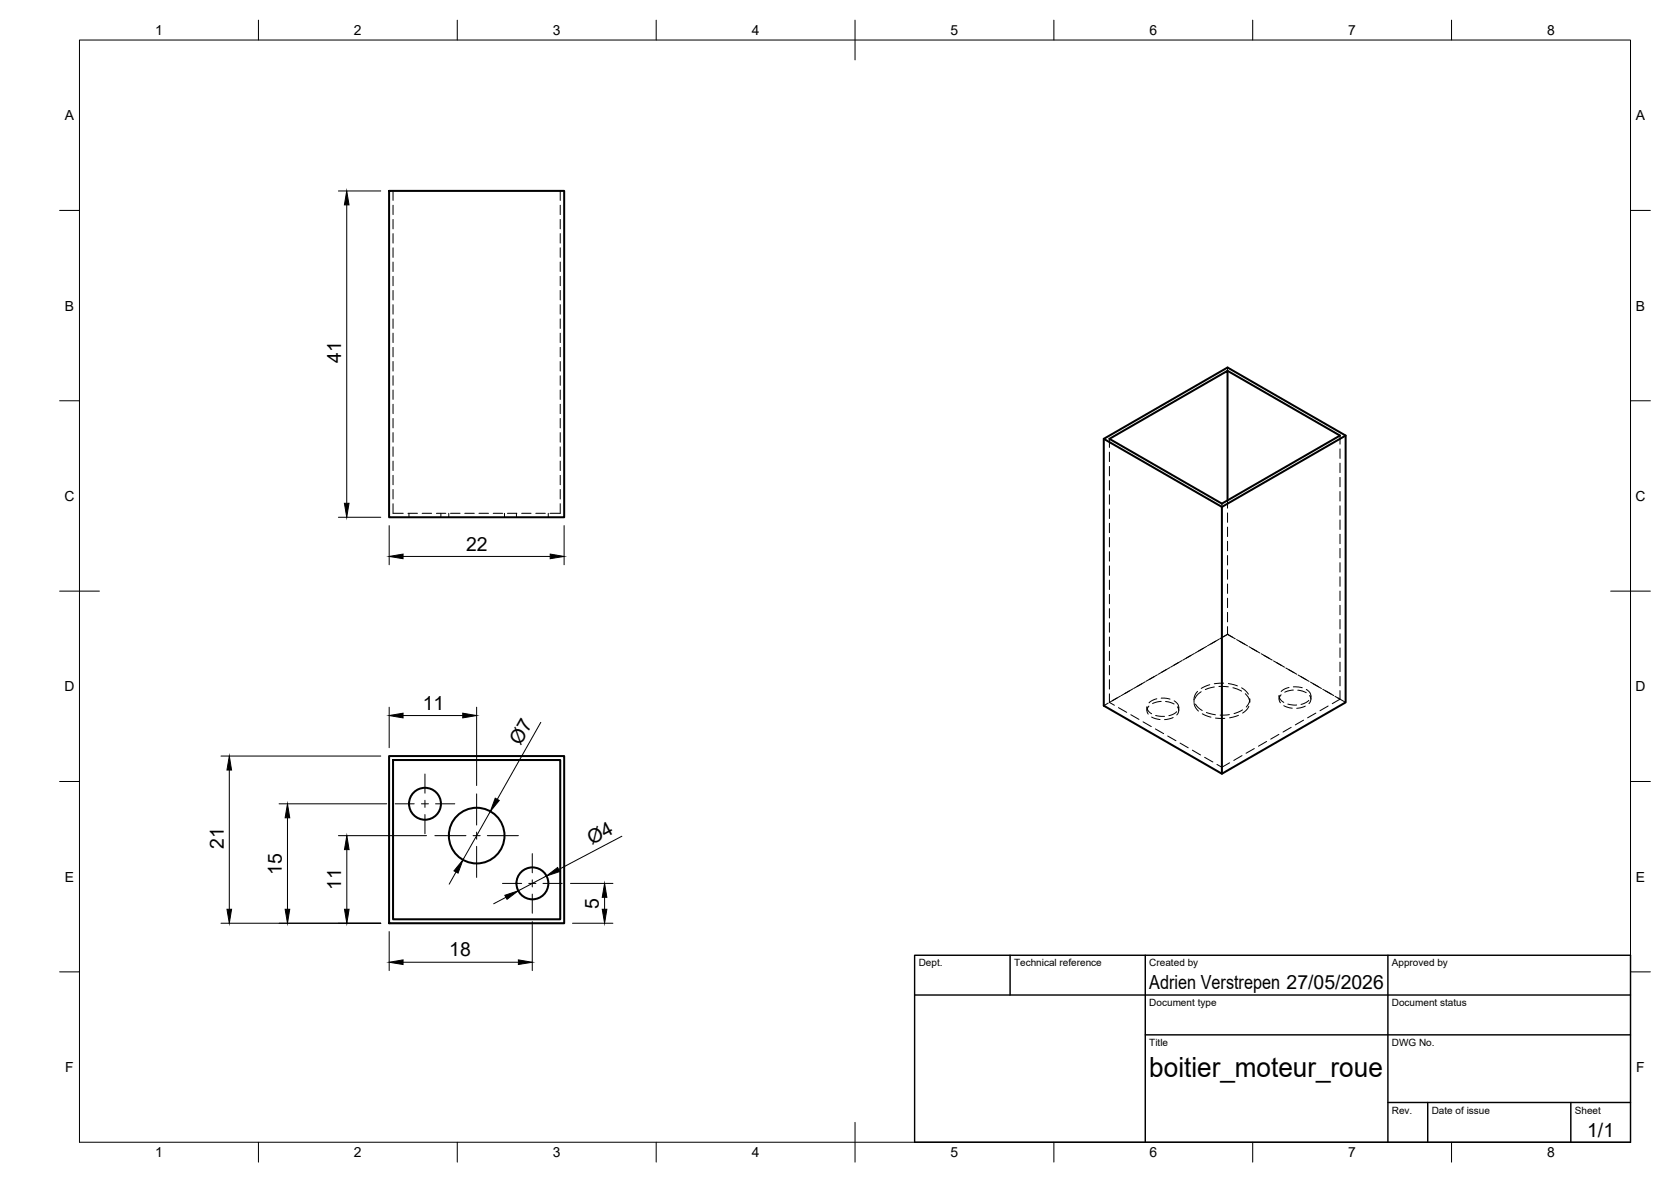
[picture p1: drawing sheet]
<svg xmlns="http://www.w3.org/2000/svg" width="420mm" height="297mm" viewBox="0 0 420 297" stroke-linecap="round" stroke-linejoin="round" font-family="sans-serif">
<!-- layer: Hidden -->
<g fill="none" stroke="#000" stroke-width=".25">
<path d="M98.8 48v2.4M98.8 51.6v2.3M98.8 55.1v2.4M98.8 58.7v2.4M140.9 48v2.4M140.9 51.6v2.3M140.9 55.1v2.4M140.9 58.7v2.4M98.8 62.3v2.4M98.8 65.9v2.3M98.8 69.4v2.4M98.8 73v2.4"/>
<path d="M98.8 76.6v2.4M140.9 62.3v2.4M140.9 65.9v2.3M140.9 69.4v2.4M140.9 73v2.4M140.9 76.6v2.4M98.8 80.1v2.4M98.8 83.7v2.4M98.8 87.3v2.4M98.8 90.9v2.3M98.8 94.4v2.4M98.8 98v2.4"/>
<path d="M140.9 80.1v2.4M140.9 83.7v2.4M140.9 87.3v2.4M140.9 90.9v2.3M140.9 94.4v2.4M140.9 98v2.4M308.7 92.4v.8M98.8 101.6v2.4M98.8 105.2v2.3M98.8 108.7v2.4M98.8 112.3v2.4M98.8 115.9v2.3"/>
<path d="M98.8 119.5v2.3M140.9 101.6v2.4M140.9 105.2v2.3M140.9 108.7v2.4M140.9 112.3v2.4M140.9 115.9v2.3M140.9 119.5v2.3M279 110.3v2.1M279 113.6v2.4M279 117.2v2.4M336.9 109.5v2.1M336.9 112.8v2.4"/>
<path d="M336.9 116.4v2.4M336.9 120v2.3M98.8 126.6v2.4h2.6M98.8 123v2.4M102.6 129h2.4M102.8 129v1M106.2 129h2.3M109.7 129h2.4M110.8 129v1M112.8 129v1M113.3 129h2.4M116.9 129h2.4"/>
<path d="M120.4 129h2.4M124 129h2.4M126.9 129v1M127.6 129h2.4M129.9 129v1M131.2 129h2.3M134.7 129h2.4M137.9 129v1M140.9 123v2.4M140.9 126.6v2.4h-2.6M279 120.8v2.4M279 124.3v2.4"/>
<path d="M279 127.9v2.4M279 131.5v2.4M279 135.1v2.3M279 138.6v2.4M307.2 126.6v.8M308.7 125.8v1.9M308.7 128.9v2.4M308.7 132.5v2.3M308.7 136v2.4M308.7 139.6v2.4M336.9 123.5v2.4M336.9 127.1v2.4"/>
<path d="M336.9 130.7v2.4M336.9 134.2v2.4M336.9 137.8v2.4M279 142.2v2.4M279 145.8v2.4M279 149.4v2.3M279 152.9v2.4M279 156.5v2.4M308.7 159.4h.1M308.7 159.4l-2 1.1M308.7 143.2v2.4M308.7 146.8v2.3"/>
<path d="M308.7 150.3v2.4M308.7 153.9v2.4M308.7 157.5v1.9M308.7 159.4l1.9 1.1M308.7 159.4l-1.2 .6M336.9 141.4v2.4M336.9 145v2.3M336.9 148.5v2.4M336.9 152.1v2.4M336.9 155.7v2.4M336.9 159.3v2.3M278.7 176.7l-1.2 .6"/>
<path d="M279 160.1v2.4M279 163.6v2.4M279 167.2v2.4M279 170.8v2.4M279 174.4v2.1M279 176.5l1.2 .7M280.9 175.4l-1.9 1.1M281.2 177.8l2.1 1.2M281.7 174.9l-2 1.2M284.3 179.6l2.1 1.2M284.8 173.1l-2.9 1.7M287.1 171.8l-2.1 1.2"/>
<path d="M287.9 171.4l-2 1.1M288.4 177.6l.2 .9 1 .9M288.4 177.7v.8M288.9 177.4l-.5 1 .3 1.1M290.2 170l-2.1 1.2M290.6 179.8l2.2 .2M290.9 175.6l-1.3 .5-.7 .5M291 169.6l-2 1.2M292 175.5l2.2 .2M292 176.3l-2.2 .5M293.1 176.3l2.1 .6M293.3 168.3l-2.1 1.1"/>
<path d="M294.1 167.8l-2 1.2M295.2 176.1l.9 .8 .3 1M295.9 178.9l-.7 .5-1.3 .5M296 177.6l.4 1.1-.5 1M296.4 166.5l-2.1 1.2M296.4 177.7v.8M297.2 166l-2.1 1.2M300.2 175.7v.8M300.2 176.7l.2 .8 .9 1.2M300.3 164.2l-2.9 1.7M300.6 177l.7 .9 1 .6M301.1 173.7l-.7 1.2-.2 .9"/>
<path d="M302 173.8l-.9 .7-.6 1M302.3 179.4l2.2 .8M302.6 162.9l-2.1 1.2M303.3 179.1l2.3 .5M303.4 162.4l-2.1 1.2M304.2 172.1l-2.2 .9M305.3 172.6l-2.2 .7M305.7 161.1l-2.1 1.2M306.5 172.5l2.3 .1M306.5 160.6l-2.1 1.2M307.7 171.7l-2.4 .1M308.9 171.8l2.2 .6"/>
<path d="M309.1 179.6l-2.3 .1M310 172.8l2.2 .9M310.9 160.7l2.1 1.2M311.4 179.8l-2.2 .6M311.6 161.1l2.1 1.2M312.2 172.9l.9 .6 .8 1M312.4 178.4l-2.1 .9M313.1 174.3l.7 .8 .4 1.3M314 177.5l-.7 1-.9 .7M314 162.5l2.1 1.2M314.2 175.6l-.1 .9-.7 1.2M314.2 175.7v.8"/>
<path d="M314.7 162.9l2.1 1.2M317.1 164.3l2.1 1.2M317.8 164.7l2.1 1.2M320.2 166.1l2.1 1.2M320.9 166.5l2.1 1.2M321.6 174.7l.3 1 .9 .8M321.6 174.9v.8M322.1 174.6a1.48 1.48 0 0 0-.2 2M322.8 177.3l2.1 .7M323.3 167.9l2.1 1.1M323.8 176.9l2.2 .3M324 168.3l2.1 1.1"/>
<path d="M324.1 172.8l-1.3 .5-.7 .5M325.2 172.6l2.2 .2M325.2 173.4l-2.2 .6M326.3 173.4l2.1 .7M326.4 169.6l2.1 1.2M327.1 170l2.1 1.2M328.2 177.4l-2.1 .6M328.5 173.3l.9 .8 .2 .9M329.1 176l-.7 .5-1.3 .5M329.3 174.8a1.48 1.48 0 0 1-.2 2M329.5 171.4l2.1 1.2M329.6 174.9v.8"/>
<path d="M330.2 171.8l2.1 1.2M330.9 179.2l-2.1 1.2M332.6 173.2l2.1 1.2M333.3 173.6l2.1 1.2M333.9 177.4l-2 1.2M335.7 175l2.6 1.5M336.9 162.8v2.4M336.9 166.4v2.4M336.9 170v2.4M336.9 173.6v2.1l-1.9 1.1M287.4 181.4l2.1 1.2M289.6 180.2l2.1 .6"/>
<path d="M290.5 183.2l2.1 1.2M293.6 185l2.1 1.1M295 180.3l-2.2 .5M296.7 186.7l2.1 1.2M299.8 188.5l2.1 1.2M302.9 190.3l2.1 1.2M305.6 180.5h2.4M309.2 191.7l-2 1.1-1.2-.7M312.3 189.9l-2.1 1.2M315.4 188.1l-2.1 1.2M318.5 186.3l-2.1 1.2M321.6 184.6l-2.1 1.1"/>
<path d="M324.7 182.8l-2.1 1.2M327.8 181l-2.1 1.2"/>
</g>
<!-- layer: Visible -->
<g fill="none" stroke="#000" stroke-width=".51">
<path d="M97.8 48h44.1v82h-44.1zM308.7 93.2l28.2 16.3-29.7 17.1-28.2-16.3 29.7-17.1v32.6M277.5 110.3l29.7 17.1M338.3 109.5l-31.1 17.9v67l-29.7-17.1v-67l31.2-17.9 29.6 17.1v67l-31.1 17.9M97.8 190h44.1v42h-44.1zM98.8 191h42.1v40h-42.1z"/>
<circle cx="106.9" cy="202" r="4"/>
<circle cx="119.9" cy="210" r="7"/>
<circle cx="133.9" cy="222" r="4"/>
</g>
<!-- layer: BORDER -->
<g fill="none" stroke="#000" stroke-width=".25">
<path d="M20 10.1h390v276.9h-390zM65 5.1v5M115 5.1v5M165 5.1v5M215 5.1v10M265 5.1v5M315 5.1v5M365 5.1v5M15 52.9h5M410 52.9h5M15 100.7h5M410 100.7h5"/>
<path d="M15 148.6h10M405 148.6h10M15 196.4h5M410 196.4h5M15 244.2h5M410 244.2h5M65 287v5M115 287v5M165 287v5M215 282.1v9.9M265 287v5M315 287v5"/>
<path d="M365 287v5"/>
</g>
<!-- layer: TITLEBLOCK -->
<path d="M230 240.1h180v46.9h-180zM230 250h180M254 240.1v9.9M288 240.1v46.9M349 240.1v46.9M288 260.1h122M349 277.1h61M359 277.1v9.9M395 277.1v9.9" fill="none" stroke="#000" stroke-width=".36"/>
<!-- layer: Smart Centers -->
<g fill="none" stroke="#000" stroke-width=".25">
<path d="M106.8 194.5v4.8M119.8 199.5v7.8M99.4 202h4.8M106 202h1.7M106.8 201.1v1.8M106.8 204.7v4.8M109.3 210h7.9M109.5 202h4.8M119 210h1.7M119.8 209.1v1.8M119.8 212.7v7.8M122.5 210h7.8"/>
<path d="M133.8 214.5v4.8M126.3 222h4.9M132.9 222h1.8M133.8 221.1v1.8M133.8 224.7v4.8M136.5 222h4.9"/>
</g>
<!-- layer: FD_Dimensions -->
<g fill="none" stroke="#000" stroke-width=".25">
<path d="M85.1 48h10.6M87.2 51.5v75M85.1 130h10.6M97.9 132.1v9.8M101.3 139.8h37M141.8 132.1v9.8M97.9 177.7v10.2M101.3 179.8h15.1M119.8 177.7v19.7M55.6 190h40.1M57.7 193.5v35M136 181.5l-11 19.4"/>
<path d="M70.2 202h27M72.3 205.5v23M85.1 210h22.2M87.2 213.5v15M114.7 219.1l-1.8 3.1M123.3 203.9l-6.9 12.2M156.4 210.1l-15.9 8.4M55.6 232h40.1M97.9 234.1v9.8M127.2 225.5l-3.1 1.6M133.8 231.6v12.3M137.4 220.1l-7.1 3.8"/>
<path d="M143.4 222h10.7M144 232h10.1M152 225.5v3M101.3 241.8h29"/>
</g>
<g fill="#000" stroke="#000" stroke-width=".25">
<path d="M87.2 48l.6 3.5h-1.2zM86.6 126.5h1.2l-.6 3.5zM97.9 139.8l3.4-.6v1.2zM138.3 139.2l3.5 .6-3.5 .6zM97.9 179.8l3.4-.6v1.2zM116.4 179.2l3.4 .6-3.4 .6zM57.7 190l.5 3.5h-1.1zM72.3 202l.6 3.5h-1.2zM87.2 210l.6 3.5h-1.2zM116.4 216.1l-1.2 3.3-1-.6zM124.5 200.6l1 .6-2.2 2.7zM137.4 220.1l2.8-2.1 .6 1z"/>
<path d="M57.1 228.5h1.1l-.5 3.5zM71.7 228.5h1.2l-.6 3.5zM86.6 228.5h1.2l-.6 3.5zM126.9 225l3.4-1.1-2.8 2.1zM151.4 228.5h1.2l-.6 3.5zM152 222l.6 3.5h-1.2zM97.9 241.8l3.4-.6v1.2zM130.3 241.2l3.5 .6-3.5 .6z"/>
</g>
<text font-size="7" x="289" y="270.6">boitier_moteur_roue</text>
<g font-size="4.9">
<text x="85.8" y="91.3" transform="rotate(-90 85.8 91.3)">41</text>
<text x="117.2" y="138.4">22</text>
<text x="106.3" y="178.4">11</text>
<text x="130.9" y="187.5" transform="rotate(-60 130.9 187.5)">Ø7</text>
<text x="56.3" y="213.3" transform="rotate(-90 56.3 213.3)">21</text>
<text x="148.8" y="212.4" transform="rotate(-28 148.8 212.4)">Ø4</text>
<text x="70.8" y="219.9" transform="rotate(-90 70.8 219.9)">15</text>
<text x="85.8" y="223.5" transform="rotate(-90 85.8 223.5)">11</text>
<text x="150.6" y="228.4" transform="rotate(-90 150.6 228.4)">5</text>
<text x="113" y="240.4">18</text>
<text x="289" y="248.5">Adrien Verstrepen 27/05/2026</text>
<text x="399.1" y="285.7">1/1</text>
</g>
<g font-size="3.5">
<text x="39" y="8.8">1</text>
<text x="89" y="8.8">2</text>
<text x="139" y="8.8">3</text>
<text x="189" y="8.8">4</text>
<text x="239" y="8.8">5</text>
<text x="289" y="8.8">6</text>
<text x="339" y="8.8">7</text>
<text x="389" y="8.8">8</text>
<text x="16.3" y="30.2">A</text>
<text x="411.3" y="30.2">A</text>
<text x="16.3" y="78">B</text>
<text x="411.3" y="78">B</text>
<text x="16.2" y="125.9">C</text>
<text x="411.2" y="125.9">C</text>
<text x="16.2" y="173.7">D</text>
<text x="411.2" y="173.7">D</text>
<text x="16.3" y="221.6">E</text>
<text x="411.3" y="221.6">E</text>
<text x="16.4" y="269.4">F</text>
<text x="411.4" y="269.4">F</text>
<text x="39" y="290.8">1</text>
<text x="89" y="290.8">2</text>
<text x="139" y="290.8">3</text>
<text x="189" y="290.8">4</text>
<text x="239" y="290.8">5</text>
<text x="289" y="290.8">6</text>
<text x="339" y="290.8">7</text>
<text x="389" y="290.8">8</text>
</g>
<g font-size="2.5">
<text x="231" y="242.9">Dept.</text>
<text x="255" y="242.9">Technical reference</text>
<text x="289" y="242.9">Created by</text>
<text x="350" y="242.9">Approved by</text>
<text x="289" y="252.8">Document type</text>
<text x="350" y="252.8">Document status</text>
<text x="289" y="262.9">Title</text>
<text x="350" y="262.9">DWG No.</text>
<text x="350" y="279.9">Rev.</text>
<text x="360" y="279.9">Date of issue</text>
<text x="396" y="279.9">Sheet</text>
</g>
</svg>
